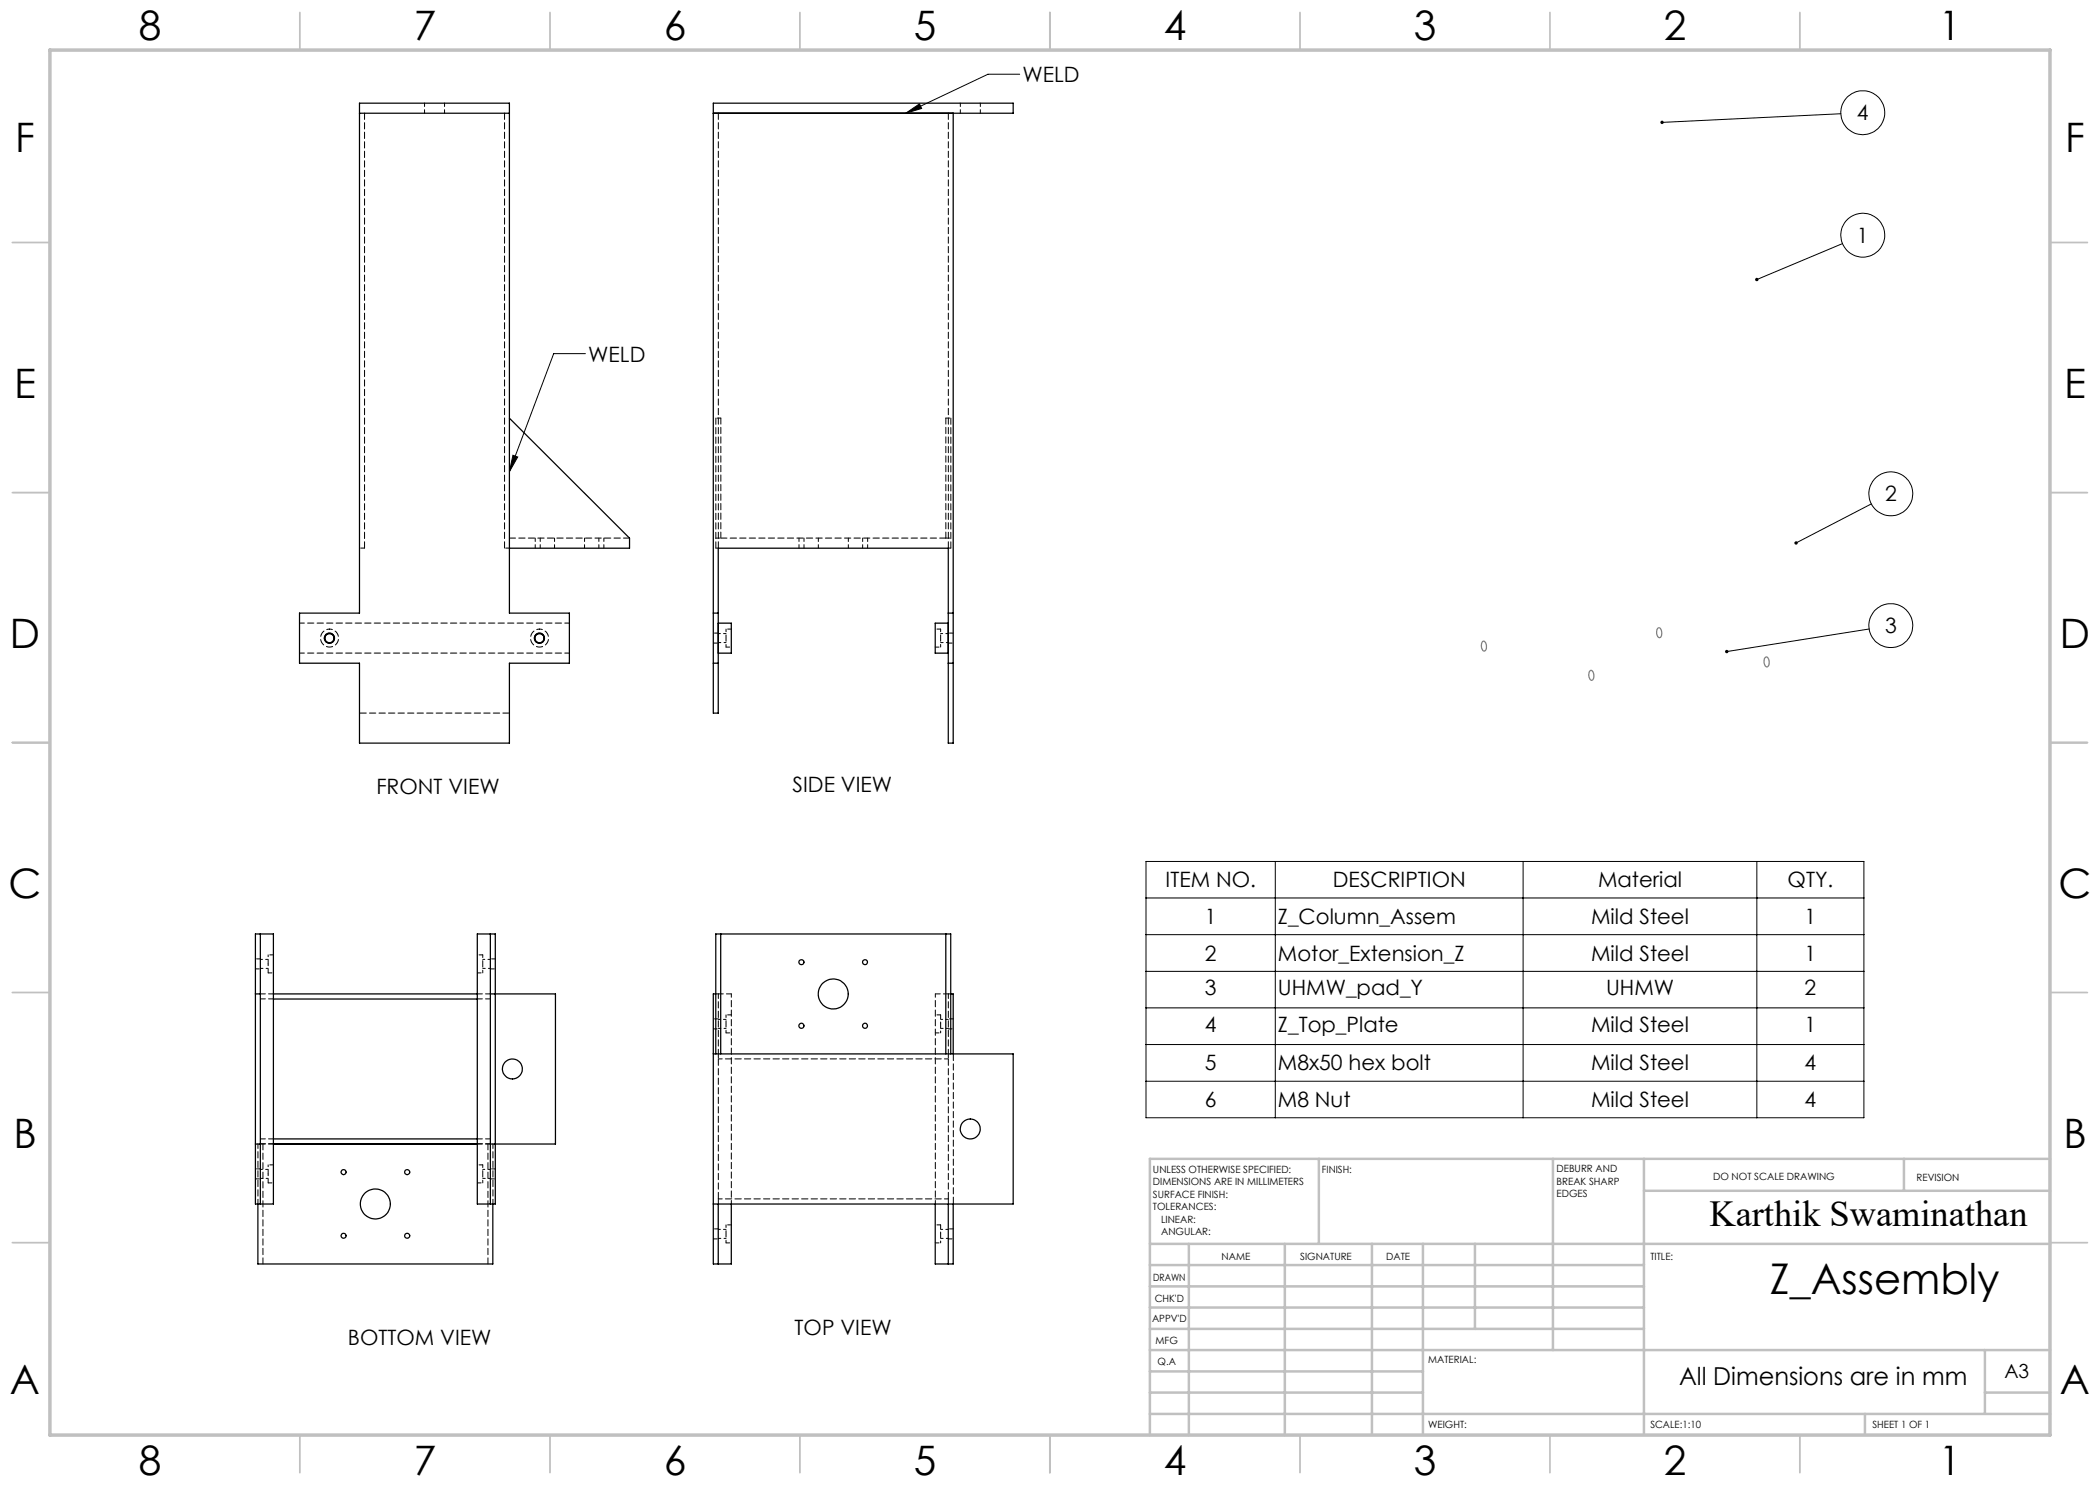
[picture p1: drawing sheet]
<svg xmlns="http://www.w3.org/2000/svg" width="420mm" height="297mm" viewBox="0 0 420 297" stroke-linecap="round" stroke-linejoin="round" font-family="sans-serif">
<g fill="none" stroke="#000" stroke-width=".2">
<path d="M203.9 14.8h-6.3l-16.4 7.8M181.2 22.6l2.7-1.8 .4 .9zM368.2 22.8l-35.8 1.7M368.5 48.7l-17.1 7.2M117.1 70.7h-6.4l-8.8 23.6M102.6 91l.9 .4-1.6 2.9zM374.3 100.8l-15.1 7.8M373.8 125.8l-28.4 4.5M229.2 172.3h143.6v51.3h-143.6zM229.2 179.6h143.6M255.1 172.3v51.3M304.6 172.3v51.3"/>
<path d="M351.4 172.3v51.3M229.2 186.9h143.6M229.2 194.3h143.6M229.2 201.6h143.6M229.2 208.9h143.6M229.2 216.2h143.6"/>
<circle cx="372.6" cy="22.5" r="4.4"/>
<circle cx="372.6" cy="47" r="4.4"/>
<circle cx="378.2" cy="98.7" r="4.4"/>
<circle cx="378.2" cy="125.1" r="4.4"/>
</g>
<g fill="none" stroke="#808080" stroke-width=".25">
<path d="M296.5 128.3a.7 .7 0 0 1 .8 .9v.3a.5 .5 0 0 1-.4 .7 .5 .5 0 0 1-.6-.6v-.8zM317.9 134.3l.1-.1a.5 .5 0 0 1 .6 0 .5 .5 0 0 1 .1 .6v.9a.41 .41 0 0 1-.5 .4 .41 .41 0 0 1-.3-.5l-.2-.6zM331.6 125.6h.1a1.24 1.24 0 0 1 .5 1.8l-.2 .1a.92 .92 0 0 1-.6-1.4zM353 131.5a.45 .45 0 0 1 .5 0 .45 .45 0 0 1 .3 .5v.8a.47 .47 0 0 1-.4 .6 .47 .47 0 0 1-.5-.6l-.1-.7z"/>
<circle cx="65.9" cy="127.6" r="1"/>
<circle cx="107.9" cy="127.6" r=".98"/>
</g>
<g fill="none" stroke="#c0c0c0" stroke-width=".35">
<path d="M60 2.5v7.5M110 2.5v7.5M160 2.5v7.5M210 2.5v7.5M260 2.5v7.5M310 2.5v7.5M360 2.5v7.5M2.5 48.5h7.5M410 48.5h7.5M2.5 98.5h7.5M410 98.5h7.5M2.5 148.5h7.5"/>
<path d="M410 148.5h7.5M2.5 198.5h7.5M410 198.5h7.5M2.5 248.5h7.5M410 248.5h7.5M60 287v7.5M110 287v7.5M160 287v7.5M210 287v7.5M260 287v7.5M310 287v7.5M360 287v7.5"/>
</g>
<g fill="none" stroke="#c0c0c0" stroke-width=".5">
<path d="M263.8 231.8v17M310.6 231.8v38.2M328.8 231.8v55.2M328.8 238.2h81.2M380.8 231.8v6.4M410 231.8h-180v55.2M230 248.8h180M230 257.3h98.8M230 253h98.8M237.8 248.8v38.2M257 248.8v38.2M274.4 248.8v38.2"/>
<path d="M284.6 248.8v38.2M295 248.8v17M230 265.8h98.8M230 261.5h98.8M230 278.5h54.6M230 274.3h54.6M230 270h180M397 278.5h13M397 270v12.8M230 282.8h180M373 282.8v4.2"/>
</g>
<path d="M10 10h400v277h-400z" fill="none" stroke="#c0c0c0" stroke-width=".7"/>
<g fill="#000">
<path d="M181.2 22.6l2.7-1.8 .4 .9z"/>
<path d="M102.6 91l.9 .4-1.6 2.9zM351.1 55.7l-.1 .4 .4-.2-.4 .2a.34 .34 0 0 0 .5 .1 .34 .34 0 0 0 .1-.5 .34 .34 0 0 0-.5 0zM358.9 108.4v.4l.3-.2-.3 .2a.35 .35 0 0 0 .5 0 .35 .35 0 0 0 0-.5 .35 .35 0 0 0-.5 .1zM345.1 130.1l-.1 .3 .4-.1-.4 .1a.34 .34 0 0 0 .5 .2 .34 .34 0 0 0 .1-.5 .34 .34 0 0 0-.5 0zM332.1 24.3v.2h.3h-.3a.34 .34 0 0 0 .4 .3 .34 .34 0 0 0 .2-.5 .34 .34 0 0 0-.6 0z"/>
</g>
<g fill="none" stroke="#000" stroke-width=".25">
<path d="M71.9 20.6h30v102h12v10h-12v16h-30v-16h-12v-10h12zM71.9 22.6h30M142.7 22.6h59.9v-2h-59.9v122h1v-33h46v39h.9v-126M101.9 83.6l24 24v2h-24M142.7 132.6h1M142.7 122.6h1M143.7 124.6h2.6v6h-2.6M189.7 124.6h-2.7v6h2.7M189.7 132.6h.9M189.7 122.6h.9M51.1 186.8h3.6v54h-3.6zM51.1 198.8h1"/>
<path d="M52.1 186.8v54M54.7 198.8h40.8M54.7 199.8h40.8M95.5 186.8h3.6v54h-3.6zM98.1 198.8h13v30h-13M98.1 186.8v54M143.2 198.8h-.5v54h3.6v-12M144.1 186.8v24M189.2 186.8v24M190.1 198.8h.5v12M142.7 210.8h59.9v30h-59.9M143.2 210.8v-24h46.9v24"/>
<path d="M51.1 228.8h1M54.7 228.8h40.8M54.7 227.8h40.8M51.6 240.8v12h47v-12M143.7 240.8v12M187 240.8v12h3.6v-12M189.7 240.8v12"/>
<circle cx="65.9" cy="127.6" r="1"/>
<circle cx="65.9" cy="127.6" r=".92"/>
<circle cx="107.9" cy="127.6" r="1"/>
<circle cx="107.9" cy="127.6" r=".92"/>
<circle cx="160.3" cy="192.4" r=".51"/>
<circle cx="166.7" cy="198.8" r="3"/>
<circle cx="173" cy="192.4" r=".5"/>
<circle cx="102.5" cy="213.8" r="2"/>
<circle cx="160.3" cy="205.2" r=".52"/>
<circle cx="173" cy="205.2" r=".5"/>
<circle cx="68.7" cy="234.4" r=".5"/>
<circle cx="81.4" cy="234.4" r=".51"/>
<circle cx="194.1" cy="225.8" r="2"/>
<circle cx="68.7" cy="247.2" r=".5"/>
<circle cx="75.1" cy="240.8" r="3"/>
<circle cx="81.4" cy="247.1" r=".51"/>
</g>
<path d="M65.9 125.8a1.8 1.8 0 0 1 1.6 2.6 1.8 1.8 0 0 1-3 .3 1.8 1.8 0 0 1 1-2.8l.4-.1M107.9 125.8a1.8 1.8 0 0 1 1.6 2.6 1.8 1.8 0 0 1-3 .3 1.8 1.8 0 0 1 1-2.8l.4-.1M145.2 125.8v3.6M188.1 129.4v-3.6M96.6 194.6v-3.6M145.2 203v3.6M96.6 236.6v-3.6M145.2 245v3.6" fill="none" stroke="#000" stroke-width=".2" stroke-dasharray="1.3 .6" stroke-dashoffset=".7"/>
<g fill="none" stroke="#000" stroke-width=".2" stroke-dasharray="1.3 .6">
<path d="M72.9 22.6v87M100.9 22.6v87M143.7 22.6v87M189.7 22.6v87M143.2 109.6v-26M143.7 109.6h-.5M189.2 107.6h-45M190.2 109.6v-26M190.2 109.6h-.5M143.2 198.8h.5M189.7 198.8h.5M143.7 211.8v28"/>
<path d="M189.7 239.8v-28"/>
</g>
<path d="M125.9 107.6h-24M144.2 107.6v-24M189.2 107.6v-24M52.6 252.8v-24M97.6 252.8v-24" fill="none" stroke="#000" stroke-width=".2" stroke-dasharray="1.3 .6" stroke-dashoffset=".1"/>
<g fill="none" stroke="#000" stroke-width=".2" stroke-dasharray="1.3 .6" stroke-dashoffset=".5">
<path d="M144.2 83.6h-1M189.2 83.6h1M72.9 109.6h-1M101.9 109.6h-1M143.2 107.6h1M189.2 107.6h1M142.7 128.6h1M143.7 126.6h-1M145.2 129.4h1.1M146.3 125.8h-1.1M187.1 129.4h1M188.1 125.8h-1"/>
<path d="M189.7 128.6h1M190.7 126.6h-1M51.1 193.8h1M52.1 191.8h-1M53.6 194.6h1.1M54.7 191h-1.1M95.5 194.6h1.1M96.6 191h-1.1M98.1 193.8h1M99.1 191.8h-1M142.7 205.8h1M143.7 210.8v1"/>
<path d="M143.7 203.8h-1M145.2 206.6h1.1M146.3 203h-1.1M187.1 206.6h1M188.1 203h-1M189.7 211.8h-46M189.7 210.8v1M189.7 205.8h1M190.7 203.8h-1M51.1 235.8h1M52.1 233.8h-1M53.6 236.6h1.1"/>
<path d="M54.7 233h-1.1M95.5 236.6h1.1M96.6 233h-1.1M98.1 235.8h1M99.1 233.8h-1M143.7 239.8h46M143.7 239.8v1M189.7 239.8v1M142.7 247.8h1M143.7 245.8h-1M145.2 248.6h1.1M146.3 245h-1.1"/>
<path d="M187.1 248.6h1M188.1 245h-1M189.7 247.8h1M190.7 245.8h-1"/>
</g>
<g fill="none" stroke="#000" stroke-width=".2" stroke-dasharray="1.3 .6" stroke-dashoffset=".6">
<path d="M84.9 20.6v2M88.9 22.6v-2M192.1 20.6v2M196.1 22.6v-2M107 107.6v2M108 109.6v-2M110.9 107.6v2M116.9 109.6v-2M119.8 107.6v2M120.8 109.6v-2M159.8 107.6v2M160.8 109.6v-2"/>
<path d="M163.7 107.6v2M169.7 109.6v-2M172.5 107.6v2M173.5 109.6v-2M146.3 198.8v42M187.1 240.8v-42"/>
</g>
<g fill="none" stroke="#000" stroke-width=".2" stroke-dasharray="1.3 .6" stroke-dashoffset=".8">
<path d="M143.7 128.5h1.5M145.2 126.7h-1.5M188.1 128.5h1.6M189.7 126.7h-1.6M52.1 193.7h1.5M53.6 191.9h-1.5M96.6 193.7h1.5M98.1 191.9h-1.5M143.7 205.7h1.5M145.2 203.9h-1.5M188.1 205.7h1.6M189.7 203.9h-1.6"/>
<path d="M52.1 235.7h1.5M53.6 233.9h-1.5M96.6 235.7h1.5M98.1 233.9h-1.5M143.7 247.7h1.5M145.2 245.9h-1.5M188.1 247.7h1.6M189.7 245.9h-1.6"/>
</g>
<g fill="none" stroke="#000" stroke-width=".2" stroke-dasharray="1.3 .6" stroke-dashoffset=".3">
<path d="M59.9 124.6h54M113.9 130.6h-54M52.1 199.8h2.6M54.7 198.8h-2.6M95.5 199.8h2.6M98.1 198.8h-2.6M143.7 198.8v12M146.3 198.8h-2.6M187.1 198.8h2.6M189.7 198.8v12M51.6 228.8v12M54.7 228.8h-2.6"/>
<path d="M54.7 227.8h-2.6M98.1 228.8h-2.6M98.1 227.8h-2.6M98.6 240.8v-12"/>
</g>
<path d="M101.9 142.6h-30M190.7 240.8v-30" fill="none" stroke="#000" stroke-width=".2" stroke-dasharray="1.3 .6" stroke-dashoffset="-.1"/>
<path d="M53.6 192.8v1.8M53.6 191v1.8M188.1 204.8v-1.8M188.1 206.6v-1.8M53.6 234.8v1.8M53.6 233v1.8M188.1 246.8v-1.8M188.1 248.6v-1.8" fill="none" stroke="#000" stroke-width=".2" stroke-dasharray="1.3 .6" stroke-dashoffset=".9"/>
<text font-size="8.5" x="354" y="258.8">Z_Assembly</text>
<g font-size="8.1">
<text x="27.8" y="8">8</text>
<text x="82.8" y="8">7</text>
<text x="132.8" y="8">6</text>
<text x="182.8" y="8">5</text>
<text x="232.8" y="8">4</text>
<text x="282.8" y="8">3</text>
<text x="332.8" y="8">2</text>
<text x="387.8" y="8">1</text>
<text x="3" y="30.4">F</text>
<text x="413" y="30.4">F</text>
<text x="2.8" y="79.6">E</text>
<text x="412.8" y="79.6">E</text>
<text x="2" y="129.6">D</text>
<text x="412" y="129.6">D</text>
<text x="1.7" y="179.6">C</text>
<text x="411.7" y="179.6">C</text>
<text x="2.7" y="229.6">B</text>
<text x="412.7" y="229.6">B</text>
<text x="2" y="278.9">A</text>
<text x="412" y="278.9">A</text>
<text x="27.8" y="295">8</text>
<text x="82.8" y="295">7</text>
<text x="132.8" y="295">6</text>
<text x="182.8" y="295">5</text>
<text x="232.8" y="295">4</text>
<text x="282.8" y="295">3</text>
<text x="332.8" y="295">2</text>
<text x="387.8" y="295">1</text>
</g>
<text font-size="7.3" x="341.9" y="245.1">Karthik Swaminathan</text>
<text font-size="4.9" x="335.8" y="277.1">All Dimensions are in mm</text>
<g font-size="4.2">
<text x="204.5" y="16.5">WELD</text>
<text x="371.4" y="24.1">4</text>
<text x="371.4" y="48.6">1</text>
<text x="117.7" y="72.3">WELD</text>
<text x="377" y="100.3">2</text>
<text x="377" y="126.7">3</text>
<text x="75.3" y="158.9">FRONT VIEW</text>
<text x="158.5" y="158.5">SIDE VIEW</text>
<text x="233.1" y="177.4">ITEM NO.</text>
<text x="266.6" y="177.4">DESCRIPTION</text>
<text x="319.6" y="177.4">Material</text>
<text x="357.5" y="177.4">QTY.</text>
<text x="241" y="184.8">1</text>
<text x="255.6" y="184.8">Z_Column_Assem</text>
<text x="318.2" y="184.8">Mild Steel</text>
<text x="360.9" y="184.8">1</text>
<text x="241" y="192.1">2</text>
<text x="255.6" y="192.1">Motor_Extension_Z</text>
<text x="318.2" y="192.1">Mild Steel</text>
<text x="360.9" y="192.1">1</text>
<text x="241" y="199">3</text>
<text x="255.6" y="199">UHMW_pad_Y</text>
<text x="321.2" y="199">UHMW</text>
<text x="360.9" y="199">2</text>
<text x="241" y="206.4">4</text>
<text x="255.6" y="206.4">Z_Top_Plate</text>
<text x="318.2" y="206.4">Mild Steel</text>
<text x="360.9" y="206.4">1</text>
<text x="241" y="214.1">5</text>
<text x="255.6" y="214.1">M8x50 hex bolt</text>
<text x="318.2" y="214.1">Mild Steel</text>
<text x="360.9" y="214.1">4</text>
<text x="241" y="221.4">6</text>
<text x="255.6" y="221.4">M8 Nut</text>
<text x="318.2" y="221.4">Mild Steel</text>
<text x="360.9" y="221.4">4</text>
<text x="69.6" y="268.9">BOTTOM VIEW</text>
<text x="158.9" y="266.9">TOP VIEW</text>
</g>
<text font-size="3.9" x="400.9" y="275.5">A3</text>
<g font-size="2">
<text x="230.6" y="234.6">UNLESS OTHERWISE SPECIFIED:</text>
<text x="230.6" y="237.1">DIMENSIONS ARE IN MILLIMETERS</text>
<text x="230.6" y="239.6">SURFACE FINISH:</text>
<text x="264.4" y="234.6">FINISH:</text>
<text x="311.3" y="234.5">DEBURR AND</text>
<text x="311.3" y="237">BREAK SHARP</text>
<text x="311.3" y="239.5">EDGES</text>
<text x="342.6" y="236">DO NOT SCALE DRAWING</text>
<text x="383.3" y="236.2">REVISION</text>
<text x="230.6" y="242.1">TOLERANCES:</text>
<text x="232.2" y="244.6">LINEAR:</text>
<text x="232.2" y="247.1">ANGULAR:</text>
<text x="244.3" y="252">NAME</text>
<text x="260" y="251.9">SIGNATURE</text>
<text x="277.2" y="251.9">DATE</text>
<text x="330.1" y="251.9">TITLE:</text>
<text x="230.6" y="256.1">DRAWN</text>
<text x="230.9" y="260.3">CHK'D</text>
<text x="230.4" y="264.4">APPV'D</text>
<text x="231.1" y="268.8">MFG</text>
<text x="231.5" y="273">Q.A</text>
<text x="285.6" y="272.5">MATERIAL:</text>
<text x="285.6" y="285.5">WEIGHT:</text>
<text x="330.1" y="285.6">SCALE:1:10</text>
<text x="374.5" y="285.6">SHEET 1 OF 1</text>
</g>
</svg>
